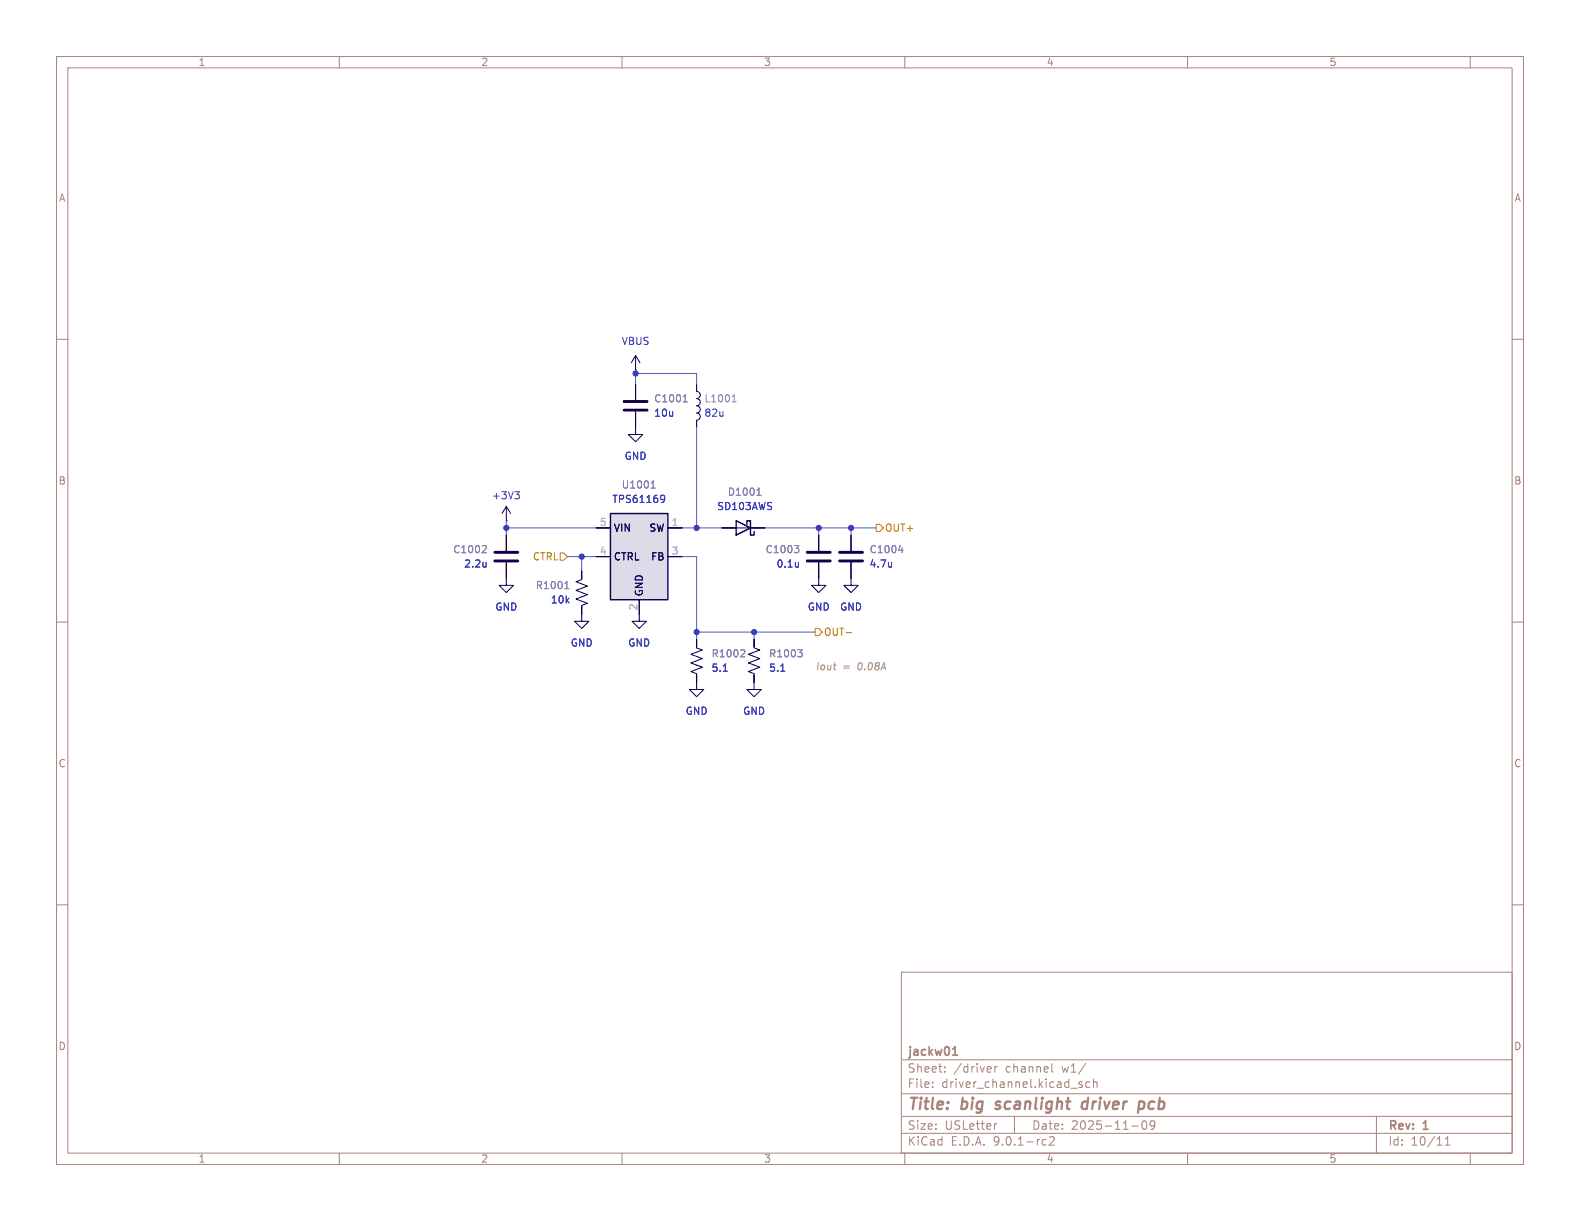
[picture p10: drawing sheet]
<svg xmlns="http://www.w3.org/2000/svg" width="279mm" height="216mm" viewBox="0 0 279 216" stroke-linecap="round" stroke-linejoin="round" font-family="sans-serif">
<g fill="none" stroke="#aa837a" stroke-width=".18">
<path d="M10 10h259.4v195.9h-259.4zM12 12h255.4v191.9h-255.4zM60 10v2M110 10v2M160 10v2M210 10v2M260 10v2M10 60h2M267.4 60h2M10 110h2M267.4 110h2M10 160h2"/>
<path d="M159.4 171.9h108v32h-108zM267.4 160h2M159.4 197.4h108M159.4 193.4h108M159.4 187.4h108M164.9 192.1v.2M164.9 191.4v.1M167.1 189.4v.2M167.1 188.7v.1M175.1 188.6l.2 .3-.7 .2M175.2 189.5l-.1 .1M175.9 188.6v1"/>
<path d="M176.3 198.7l-.3 .1M176.4 188.6l-.3 .1-.2 .2M179.4 197.4v3M186 188.1v1.3l.2 .2M191.4 191.4l-.4-.1-.2 .2 .1 .2 .5 .2v.3h-.6M192 188l-1.3 1.9M192.7 191.4l-.4-.1-.3 .3v.4l.1 .2h.6M193.4 191.4l.2-.1 .3 .1 .1 .9M193.4 190.8v1.5M200.1 199.1h1.2M202.1 198.3l.2-.1a.81 .81 0 0 1 .6 .6 .81 .81 0 0 1-.3 .8l-.2 .1a.81 .81 0 0 1-.3-1.4zM203.4 198.3v.5l.1 .2 .4 .1 .3-.3"/>
<path d="M204.1 198.3a.99 .99 0 0 1-.3 1.4h-.3M243.4 197.4v6.5M60 203.9v2M110 203.9v2M159.4 200.4h108M160 203.9v2M184.6 201.5l.4 .1M185 202.4l-.4 .1M185.6 201.1l.5-.1 .3 .1v.3l-.9 1.1h.9M210 203.9v2M255.6 202.5h.8M255.6 201.4l.4-.4v1.5"/>
<path d="M260 203.9v2"/>
</g>
<path d="M176 196l.2 .1M176.2 194.9l-.1 .3 .1 .1M192.3 194.9a.66 .66 0 0 0-1 .3v.5l.1 .3 .2 .1 .6-.1M192.4 194.1l-.2 2M201.7 194.8l.5 .1 .2 .3-.1 .5-.4 .4" fill="none" stroke="#aa837a" stroke-width=".4"/>
<path d="M168.5 186.6h.8M168.7 185.3l.2-.2v1.5" fill="none" stroke="#aa837a" stroke-width=".3"/>
<path d="M89.5 89.5l-.7 1.3M89.5 89.5l.8 1.3M89.5 89.5v2.6M102.9 108.6v1.3h1.2l-1.2 1.2-1.3-1.2h1.3M113 108.6v1.3h1.3l-1.3 1.2-1.2-1.2h1.2M133.3 114.3v.3l1.1 .3-2.1 .8 2.1 .8-2.1 .7 2.1 .8-2.1 .7 1 .4v.3" fill="none" stroke="#130040" stroke-width=".18"/>
<path d="M89.5 92.1h.1M89.5 94.6v2.8M89.5 99.4v2.8M133.3 113v1.3M133.3 119.4v1.3" fill="none" stroke="#010022" stroke-width=".18"/>
<path d="M85.9 99.4v.9M91 86.9h.8l-.4 .5M91.6 87.4l.2 .3v.3l-.2 .2M85.9 100.2h.1M138.1 118.7h.7" fill="none" stroke="#353dd0" stroke-width=".18"/>
<path d="M87.5 97.7h4.1M87.5 99.2h4.1" fill="none" stroke="#130040" stroke-width=".51"/>
<path d="M85.8 96.5l.2 .2-.1 .3-.7 .7h.8M141.1 114.9h.8l-.5 .5M141.6 115.4l.3 .2v.3l-.3 .2" fill="none" stroke="#8d7cb6" stroke-width=".18"/>
<path d="M107.9 90.8h10.2v15.2h-10.2z" fill="#dcdbe8"/>
<path d="M107.9 90.8h10.2v15.2h-10.2zM130.2 92.1l2.5 1.2-2.5 1.3zM132.1 92.7v-.6h.6v2.5h.6v-.6" fill="none" stroke="#130040" stroke-width=".25"/>
<g fill="none" stroke="#010022" stroke-width=".18">
<path d="M112.4 65.4h.1M112.4 67.9v2.8M112.4 72.8v2.8M123.2 67.9v1.3M123.2 74.3v1.3M89.5 94.6v2.8M89.5 99.4v2.8M105.4 93.3h2.5M105.4 98.4h2.5M118.1 93.3h2.5M118.1 98.4h2.5M127.6 93.3h2.6"/>
<path d="M132.7 93.3h2.6M144.8 94.6v2.8M144.8 99.4v2.8M150.5 94.6v2.8M150.5 99.4v2.8M102.9 101v1.2M102.9 107.3v1.3M113 106v2.6M123.2 113v1.3M123.2 119.4v1.3M133.3 113v1.3M133.3 119.4v1.3"/>
</g>
<g fill="none" stroke="#8d7cb6" stroke-width=".18">
<path d="M120.8 71.1h.7M120.9 70.1l.3-.3v1.3M129.5 71.1h.7M129.6 70.1l.2-.3v1.3M85.8 96.5l.2 .2-.1 .3-.7 .7h.8M115.1 86.3h.8M115.3 85.3l.2-.3v1.3M133.8 87.6h.8M134 86.6l.2-.3v1.3M140.5 96.5h.8l-.5 .4M141 96.9l.3 .3v.3l-.3 .2M158.9 97.3h.8"/>
<path d="M159.5 96.9v.8M99.9 104.1h.7M100 103.1l.2-.3v1.3M131.5 114.9l.2 .2-.1 .3-.7 .7h.8M141.1 114.9h.8l-.5 .5M141.6 115.4l.3 .2v.3l-.3 .2"/>
</g>
<path d="M85.9 99.4v.9M117.1 87.6l.4 .1a.84 .84 0 0 1-.3 1.1h-.3M117.5 88.1l-.2 .3h-.2M141.2 99.4v.9M157.7 99.4v.9M85.9 100.2h.1M127.9 118.7h.7M138.1 118.7h.7M141.2 100.2h-.1M157.7 100.2h-.1" fill="none" stroke="#353dd0" stroke-width=".18"/>
<g fill="none" stroke="#130040" stroke-width=".18">
<path d="M112.4 75.6v1.2h1.3l-1.3 1.3-1.3-1.3h1.3M112.4 62.9l-.8 1.2M112.4 62.9l.8 1.2M112.4 62.9v2.5M123.2 69.2a.63 .63 0 0 1 .6 .7 .63 .63 0 0 1-.6 .6 .63 .63 0 0 1 .6 .6 .63 .63 0 0 1-.6 .7 .63 .63 0 0 1 .6 .6 .63 .63 0 0 1-.6 .6 .63 .63 0 0 1 .6 .7 .63 .63 0 0 1-.6 .6M130.2 93.3h2.5M89.5 102.2v1.3h1.3l-1.3 1.3-1.2-1.3h1.2M102.9 102.2v.3l-1 .4 2 .7-2 .8 2 .8-2 .7 2 .8-1 .4v.2M123.2 114.3v.3l1 .3-2 .8 2 .8-2 .7 2 .8-2 .7 1 .4v.3M144.8 102.2v1.3h1.2l-1.2 1.3-1.3-1.3h1.3M150.5 102.2v1.3h1.3l-1.3 1.3-1.3-1.3h1.3M123.2 120.7v1.2h1.3l-1.3 1.3-1.3-1.3h1.3"/>
<path d="M133.3 120.7v1.2h1.3l-1.3 1.3-1.2-1.3h1.2"/>
</g>
<path d="M110.4 71h4M110.4 72.5h4M142.7 97.7h4.1M142.7 99.2h4.1M148.5 97.7h4M148.5 99.2h4" fill="none" stroke="#130040" stroke-width=".51"/>
<path d="M99.1 97.8h.6l.6 .6-.6 .7h-.6zM154.9 92.7h.7l.6 .6-.6 .7h-.7zM144.1 111.1h.7l.6 .7-.6 .6h-.7zM149.6 111.9h1" fill="none" stroke="#c67d00" stroke-width=".18"/>
<g fill="none" stroke="#5256d0" stroke-width=".18">
<path d="M112.4 66h10.8v1.9M112.4 65.4v2.5M123.2 75.6v17.7M89.5 93.3h15.9M89.5 92.1v2.5M100.3 98.4h5.1M102.9 98.4v2.6M120.6 98.4h2.6v14.6M120.6 93.3h7M135.3 93.3h19.6M144.8 93.3v1.3M150.5 93.3v1.3"/>
<path d="M123.2 111.8h20.9M133.3 111.8v1.2"/>
</g>
<g fill="#4026c4" stroke="#4026c4" stroke-width=".18">
<circle cx="102.9" cy="98.4" r=".46"/>
<circle cx="123.2" cy="93.3" r=".46"/>
<circle cx="112.4" cy="66" r=".46"/>
<circle cx="89.5" cy="93.3" r=".46"/>
<circle cx="133.3" cy="111.8" r=".46"/>
<circle cx="150.5" cy="93.3" r=".46"/>
<circle cx="144.8" cy="93.3" r=".46"/>
<circle cx="123.2" cy="111.8" r=".46"/>
</g>
<g font-size="2.8" fill="#aa837a">
<text x="160.4" y="196.8">Title:</text>
<text x="170.1" y="196.8">big</text>
<text x="177" y="196.8">scanlight</text>
<text x="193" y="196.8">driver</text>
<text x="203.8" y="196.8">pcb</text>
</g>
<g font-size="2.1" fill="#aa837a">
<text x="160.4" y="189.9">Sheet:</text>
<text x="160.4" y="187.1">jackw01</text>
<text x="168.6" y="189.9">/driver</text>
<text x="177.9" y="189.9">channel</text>
<text x="187.9" y="189.9">w1/</text>
<text x="160.4" y="192.6">File:</text>
<text x="166.5" y="192.6">driver_channel.kicad_sch</text>
<text x="160.4" y="202.8">KiCad</text>
<text x="160.4" y="200">Size:</text>
<text x="167.1" y="200">USLetter</text>
<text x="168.1" y="202.8">E.D.A.</text>
<text x="175.7" y="202.8">9.0.1-rc2</text>
<text x="182.4" y="200">Date:</text>
<text x="189.4" y="200">2025-11-09</text>
<text x="245.4" y="200.2">Rev:</text>
<text x="245.4" y="202.8">Id:</text>
<text x="249.5" y="202.8">10/11</text>
<text x="251.8" y="200.2">1</text>
</g>
<g font-size="1.8" fill="#aa837a">
<text x="35" y="11.9">1</text>
<text x="85" y="11.9">2</text>
<text x="135" y="11.9">3</text>
<text x="185" y="11.9">4</text>
<text x="235" y="11.9">5</text>
<text x="10.3" y="35.9">A</text>
<text x="267.7" y="35.9">A</text>
<text x="10.3" y="85.9">B</text>
<text x="267.7" y="85.9">B</text>
<text x="10.3" y="135.9">C</text>
<text x="267.7" y="135.9">C</text>
<text x="10.3" y="185.9">D</text>
<text x="267.7" y="185.9">D</text>
<text x="35" y="205.8">1</text>
<text x="85" y="205.8">2</text>
<text x="135" y="205.8">3</text>
<text x="185" y="205.8">4</text>
<text x="235" y="205.8">5</text>
</g>
<g font-size="1.8" fill="#353dd0">
<text x="109.8" y="61.2">VBUS</text>
<text x="115.6" y="73.9">10u</text>
<text x="124.5" y="73.9">82u</text>
<text x="110.4" y="81.5">GND</text>
<text x="86.9" y="88.5">+3V3</text>
<text x="108.2" y="89.1">TPS61169</text>
<text x="126.7" y="90.4">SD103AWS</text>
<text x="82" y="100.6">2.2u</text>
<text x="137.2" y="100.6">0.1u</text>
<text x="153.7" y="100.6">4.7u</text>
<text x="97.3" y="106.9">10k</text>
<text x="87.5" y="108.2">GND</text>
<text x="142.7" y="108.2">GND</text>
<text x="148.5" y="108.2">GND</text>
<text x="100.8" y="114.5">GND</text>
<text x="111" y="114.5">GND</text>
<text x="125.7" y="119">5.1</text>
<text x="135.9" y="119">5.1</text>
<text x="121.2" y="126.6">GND</text>
<text x="131.3" y="126.6">GND</text>
</g>
<g font-size="1.8" fill="#8d7cb6">
<text x="115.6" y="71.3">C1001</text>
<text x="124.5" y="71.3">L1001</text>
<text x="109.8" y="86.6">U1001</text>
<text x="128.6" y="87.9">D1001</text>
<text x="80" y="98">C1002</text>
<text x="135.3" y="98">C1003</text>
<text x="153.7" y="98">C1004</text>
<text x="94.6" y="104.4">R1001</text>
<text x="125.7" y="116.4">R1002</text>
<text x="135.9" y="116.4">R1003</text>
</g>
<g font-size="1.8" fill="#b4afbe">
<text x="106" y="93.1">5</text>
<text x="118.7" y="93.1">1</text>
<text x="106" y="98.2">4</text>
<text x="118.7" y="98.2">3</text>
<text x="112.8" y="108" transform="rotate(-90 112.8 108)">2</text>
</g>
<g font-size="1.8" fill="#15005e">
<text x="108.5" y="94.2">VIN</text>
<text x="114.7" y="94.2">SW</text>
<text x="108.5" y="99.3">CTRL</text>
<text x="115" y="99.3">FB</text>
<text x="113.9" y="105.5" transform="rotate(-90 113.9 105.5)">GND</text>
</g>
<g font-size="1.8" fill="#c67d00">
<text x="156.4" y="94.2">OUT+</text>
<text x="94.1" y="99.3">CTRL</text>
<text x="145.6" y="112.6">OUT-</text>
</g>
<g font-size="1.8" fill="#a4907e">
<text x="144.2" y="118.7">Iout</text>
<text x="149" y="118.7">=</text>
<text x="151.7" y="118.7">0.08A</text>
</g>
</svg>
